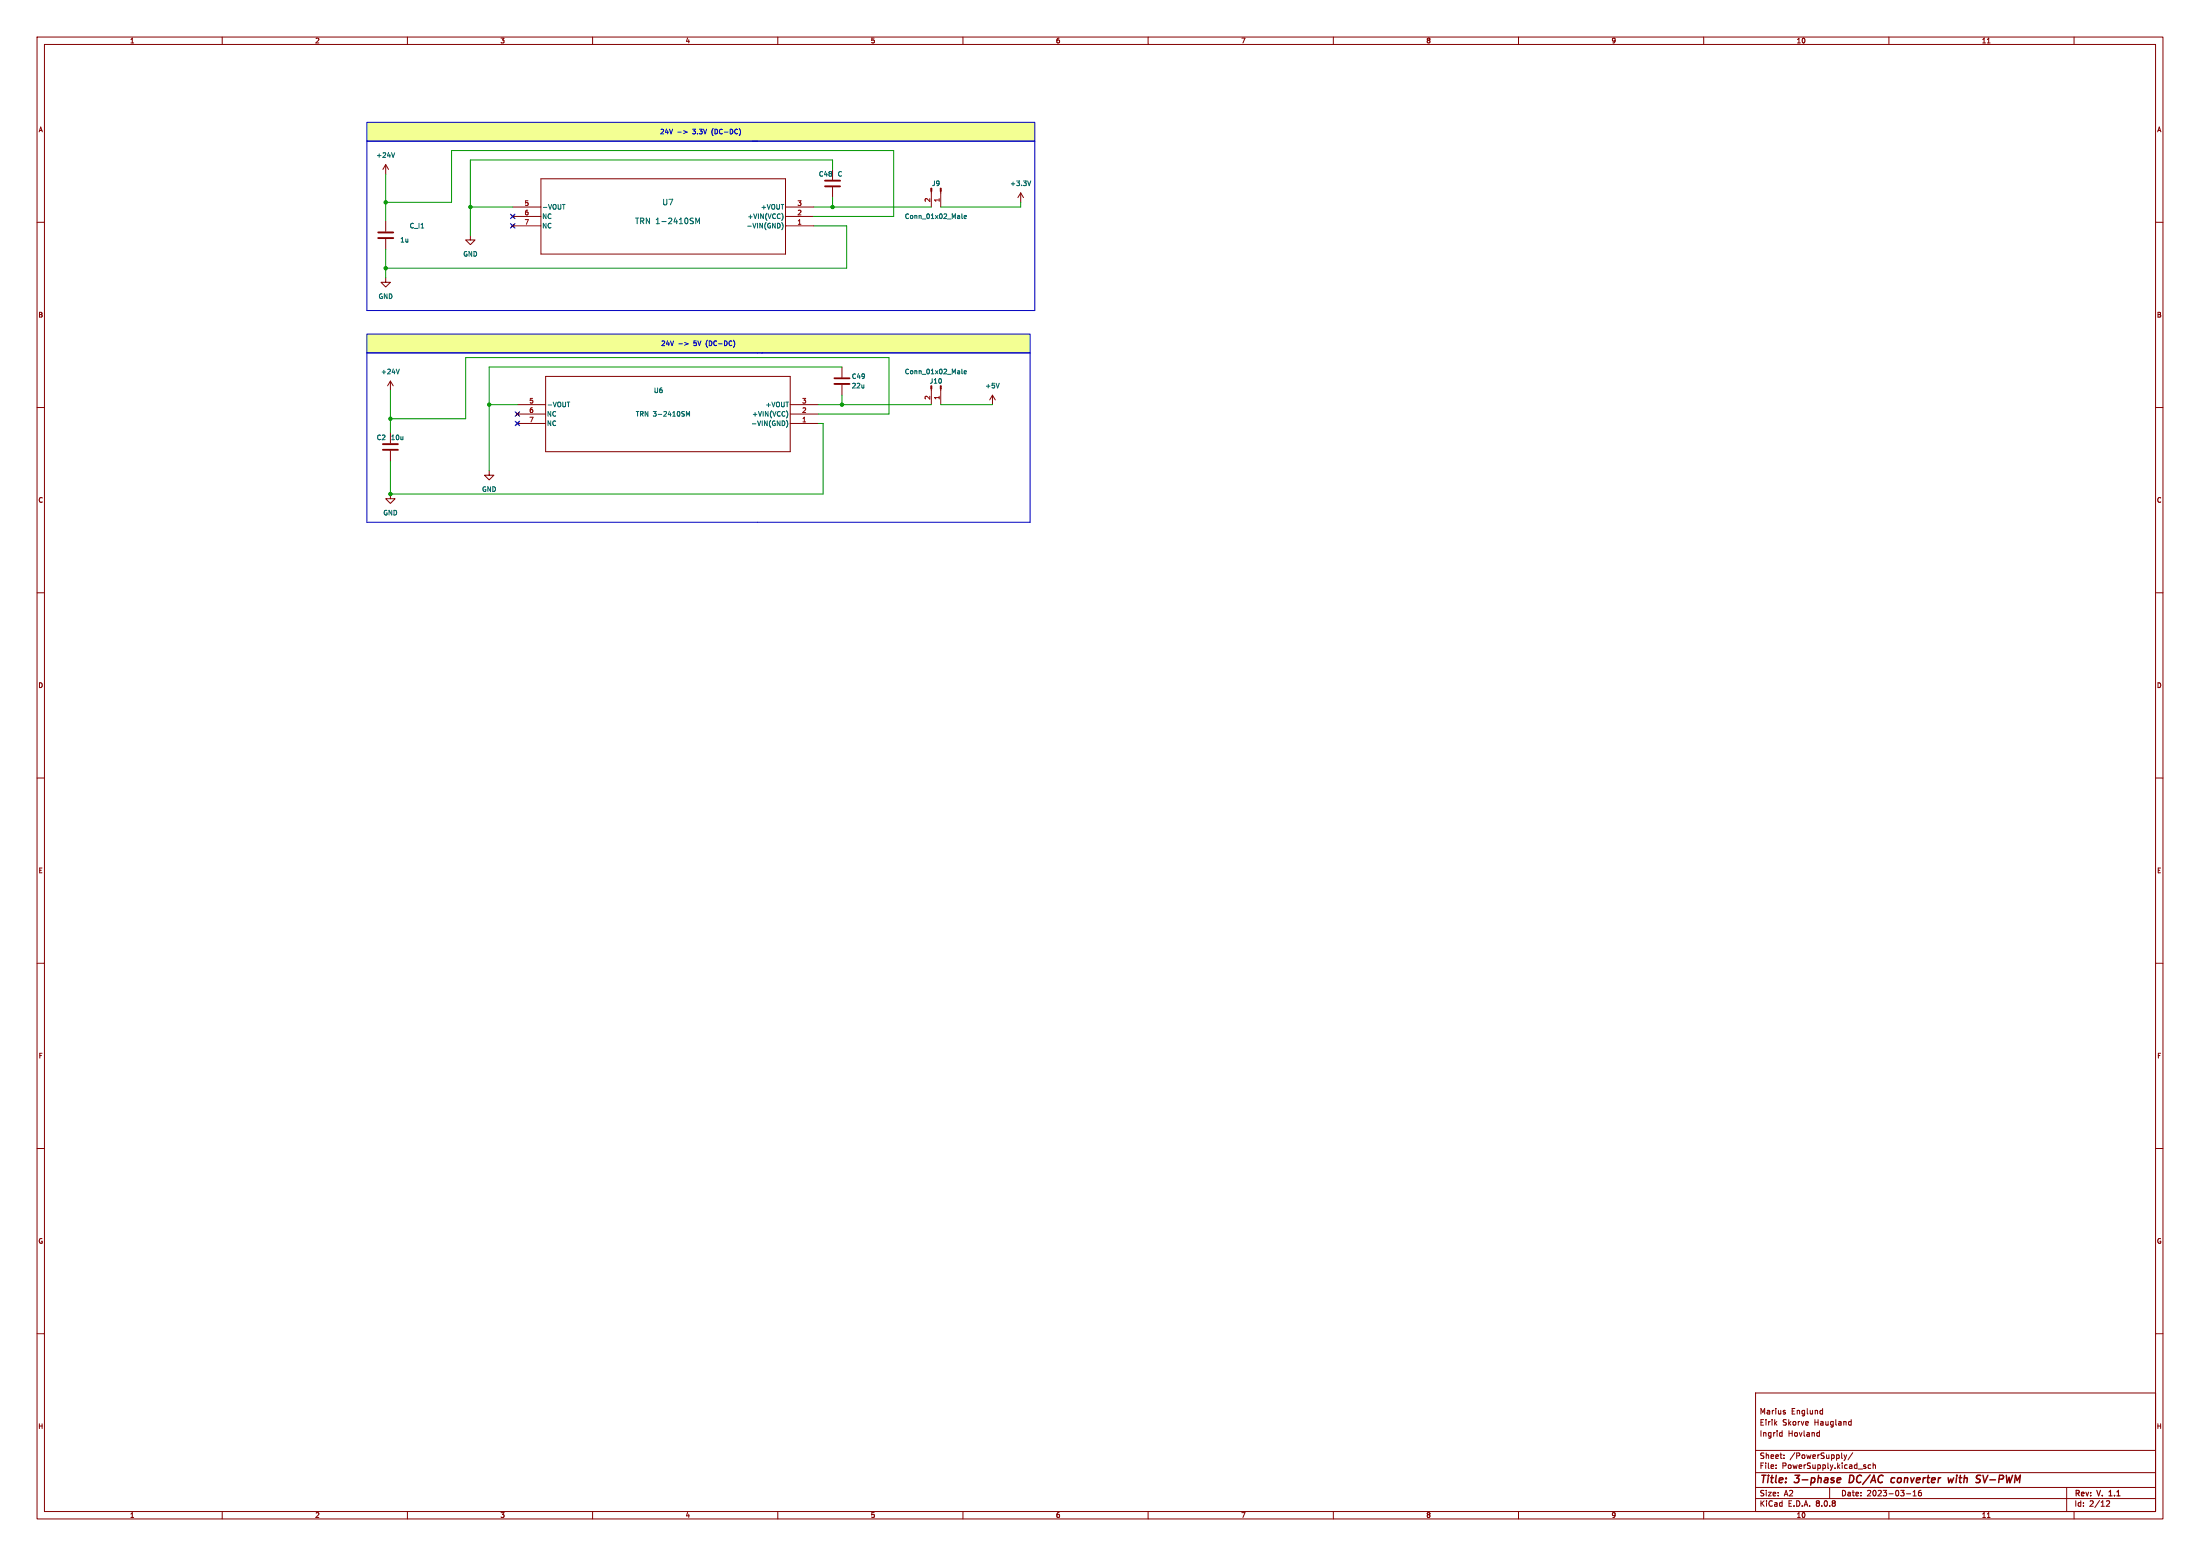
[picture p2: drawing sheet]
<svg xmlns="http://www.w3.org/2000/svg" width="594mm" height="420mm" viewBox="0 0 594 420" stroke-linecap="round" stroke-linejoin="round" font-family="sans-serif">
<g fill="none" stroke="#840000" stroke-width=".27">
<path d="M10 10h574v400h-574zM12 12h570v396h-570zM60 10v2M110 10v2M160 10v2M210 10v2M260 10v2M310 10v2M360 10v2M410 10v2M460 10v2M510 10v2"/>
<path d="M536.6 11.6h.7M560 10v2M10 60h2M582 60h2M10 110h2M582 110h2M10 160h2M582 160h2M10 210h2M582 210h2M10 260h2M582 260h2"/>
<path d="M10 310h2M582 310h2M10 360h2M474 376h108v32h-108zM582 360h2M474 397.5h108M474 391.5h108M479.5 396.2v.2M479.5 395.4v.2M480.7 386.7h.5M481.2 386.2v1.5M481.2 387.6l-.5 .1"/>
<path d="M481.7 393.5v.2M481.7 392.7v.2M481.9 381.2l.2 .2-.2 .3M481.9 380.7h.1M490.8 386.7h.4M491.2 387.6l-.4 .1M491.2 386.2v1.5M491.7 380.7h.4M492.1 380.2v1.5M492.1 381.6l-.4 .1M497.9 392.7l.3 1M498.2 393.7l-.3 .5"/>
<path d="M498.6 392.7l-.4 1M499.4 383.7h.4M499.8 383.2v1.5M499.8 384.6l-.4 .1M500.2 392.1l-1.2 1.9M505.1 395.4h-.4l-.3 .3 .1 .6h.6M505.7 395.5l.6-.1 .1 1M505.7 394.9v1.5M60 408v2M110 408v2M160 408v2M210 408v2"/>
<path d="M260 408v2M310 408v2M360 408v2M410 408v2M460 408v2M474 404.5h108M474 401.5h108M494 401.5v3M510 408v2M514.7 403.2h1.2M516.5 403.8h.9M516.5 402.7l.5-.4v1.5"/>
<path d="M518.7 402.3h-.5l-.2 .3v.9l.2 .3 .5-.2v-.7l-.5-.1-.2 .3M536.6 409.6h.7M558 401.5v6.5M560 408v2M568.7 405.2l.6-.1 .3 .4-.9 1.1h.9"/>
</g>
<path d="M569.4 403.8h.9M569.6 402.6l-.2 .1" fill="none" stroke="#840000" stroke-width=".3"/>
<path d="M496.2 399l.6-.1 .2 .4-1 .2M499.5 398.2l-.2 2h.4M511.6 399h-.8l-.3 .8 .4 .4 .6-.1M527.5 398.9l-.5 1.3-.3-1-.5 1M535.4 398.2l.4 2 .9-2M496.8 400.1l-.6 .1" fill="none" stroke="#840000" stroke-width=".4"/>
<g fill="#f3ff93">
<path d="M99.1 33h180.3v5.1h-180.3z"/>
<path d="M99.1 90.2h179v5.1h-179z"/>
</g>
<g fill="none" stroke="#840000" stroke-width=".27">
<path d="M104.1 44.5l-.7 1.2M104.1 44.5v2.5M104.1 59.7v2.8M104.1 44.5l.8 1.2M138 58l.8 .8M138.4 58.4h7.6M138.4 55.9h7.6M138.8 58l-.8 .8M146 48.3h66.1v20.3h-66.1zM212.1 58.4h7.6M212.1 55.9h7.6M224.8 45.7v2.8"/>
<path d="M224.8 50.5v2.8M251.5 51.7v4.2M254 51.7v4.2M275.6 52.1l-.8 1.2M275.6 52.1v2.5M275.6 52.1l.8 1.2M104.1 74.9v1.3h1.3l-1.3 1.3-1.2-1.3h1.2M104.1 64.5v2.8M127 63.5v1.3h1.3l-1.3 1.2-1.3-1.2h1.3M138 60.6l.8 .7M138.4 61h7.6M138.8 60.6l-.8 .7"/>
<path d="M212.1 61h7.6M227.3 99.1v2.8M105.4 102.9v2.5M105.4 116.8v2.8M105.4 102.9l-.8 1.2M105.4 102.9l.8 1.2M139.3 111.4l.8 .7M139.3 113.9l.8 .8M139.7 114.3h7.6M139.7 111.8h7.6M139.7 109.2h7.6M140.1 111.4l-.8 .7"/>
<path d="M140.1 113.9l-.8 .8M147.3 101.6h66.1v20.3h-66.1zM213.4 114.3h7.6M213.4 111.8h7.6M213.4 109.2h7.6M227.3 103.9v2.8M251.5 105v4.2M254 105v4.2M268 106.7l-.8 1.3M268 106.7v2.5M268 106.7l.7 1.3M105.4 133.4v1.2h1.3l-1.3 1.3-1.3-1.3h1.3"/>
<path d="M105.4 121.7v2.8M132.1 127v1.3h1.2l-1.2 1.2-1.3-1.2h1.3"/>
</g>
<g fill="#840000" stroke="#840000" stroke-width=".27">
<path d="M251.3 50.8h.3v.9h-.3z"/>
<path d="M253.9 50.8h.2v.9h-.2z"/>
<path d="M251.3 104.1h.3v.9h-.3z"/>
<path d="M253.9 104.1h.2v.9h-.2z"/>
</g>
<g fill="none" stroke="#006464" stroke-width=".27">
<path d="M106.6 41.2l-.5 1.3M151.8 55.2h.8M211.1 57.5a1.46 1.46 0 0 1 0 2M259.7 57.7v1.1l.2 .2M260.3 58.6l.6-.1v-.3h-.4l-.2 .1 .1 .6h.5M278.3 48.8l-.4 1.3M187.9 60.4v-1.5l.5 1.1 .5-1.1v1.5M210.6 60.6v.6M211.1 60.1a1.46 1.46 0 0 1 0 1.9M107.8 99.6l-.4 1.3M259.7 99.6v1.1l.2 .2M153.1 108.5h.7"/>
<path d="M185.3 112.3v-1.2l.5 .9 .4-.9v1.2M211.9 113.9v.7M212.3 113.4a1.46 1.46 0 0 1 0 2M212.3 110.9a1.46 1.46 0 0 1 0 1.9M260.3 100.5l.6-.1v-.3h-.4l-.2 .1 .1 .6h.5M269.8 103.4l-.4 1.3"/>
</g>
<path d="M222.8 50.3h4M222.8 48.8h4M102.1 62.7h4.1M102.1 64.3h4.1M103.4 119.9h4M225.3 103.6h4.1M225.3 102.1h4.1M103.4 121.4h4" fill="none" stroke="#840000" stroke-width=".51"/>
<path d="M99.1 33h180.3v5.1h-180.3zM99.1 38.1h180.3v45.7h-180.3zM183 35.7h1M184.6 35.3l.9 .4-.9 .3M199.8 34.9l.1 .6-.1 .9M99.1 90.2h179v5.1h-179zM99.1 95.3h179v45.7h-179zM183.3 92.8h.9M184.8 92.4l1 .4-1 .4M198.2 92.1l.2 .6-.2 .8M205.7 95.3h.1" fill="none" stroke="#0000c2" stroke-width=".27"/>
<g fill="none" stroke="#009600" stroke-width=".27">
<path d="M104.1 54.6h17.8v-14h119.4v17.8h-21.6M104.1 47v12.7M127 55.9h11.4M219.7 55.9h31.8M224.8 45.7v-2.5h-97.8v20.3M224.8 53.3v2.6M275.6 54.6v1.3h-21.6M104.1 67.3v7.6M219.7 61h8.9v11.4h-124.5M227.3 99.1h-95.2v27.9M105.4 105.4v11.4M132.1 109.2h7.6"/>
<path d="M221 111.8h19v-15.3h-114.3v16.5h-20.3M221 109.2h30.5M221 114.3h1.2v19.1h-116.8v-8.9M227.3 106.7v2.5M254 109.2h14"/>
</g>
<path d="M137.8 57.8l1.2 1.2M139 57.8l-1.2 1.2M137.8 60.4l1.2 1.2M139 60.4l-1.2 1.2M139.1 113.7l1.2 1.2M139.1 111.2l1.2 1.2M140.3 113.7l-1.2 1.2M140.3 111.2l-1.2 1.2" fill="none" stroke="#000084" stroke-width=".27"/>
<g fill="#009600" stroke="#009600" stroke-width=".27">
<circle cx="127" cy="55.9" r=".46"/>
<circle cx="104.1" cy="54.6" r=".46"/>
<circle cx="104.1" cy="72.4" r=".46"/>
<circle cx="227.3" cy="109.2" r=".46"/>
<circle cx="224.8" cy="55.9" r=".46"/>
<circle cx="132.1" cy="109.2" r=".46"/>
<circle cx="105.4" cy="113" r=".46"/>
<circle cx="105.4" cy="133.4" r=".46"/>
</g>
<g font-size="2.8" fill="#840000">
<text x="475" y="400.9">Title:</text>
<text x="484.7" y="400.9">3-phase</text>
<text x="500.1" y="400.9">DC/AC</text>
<text x="512.3" y="400.9">converter</text>
<text x="528.5" y="400.9">with</text>
<text x="536.8" y="400.9">SV-PWM</text>
</g>
<g font-size="2.1" fill="#006464">
<text x="178.7" y="55.6">U7</text>
<text x="171.4" y="60.7">TRN 1-2410SM</text>
</g>
<g font-size="2.1" fill="#840000">
<text x="475" y="382">Marius</text>
<text x="483.6" y="382">Englund</text>
<text x="475" y="388">Ingrid</text>
<text x="475" y="385">Eirik</text>
<text x="481.2" y="385">Skorve</text>
<text x="482.7" y="388">Hovland</text>
<text x="489.9" y="385">Haugland</text>
<text x="475" y="394">Sheet:</text>
<text x="483.2" y="394">/PowerSupply/</text>
<text x="475" y="396.7">File:</text>
<text x="481.1" y="396.7">PowerSupply.kicad_sch</text>
<text x="475" y="406.9">KiCad</text>
<text x="475" y="404.1">Size:</text>
<text x="481.7" y="404.1">A2</text>
<text x="482.7" y="406.9">E.D.A.</text>
<text x="490.3" y="406.9">8.0.8</text>
<text x="497" y="404.1">Date:</text>
<text x="504" y="404.1">2023-03-16</text>
<text x="560" y="404.3">Rev:</text>
<text x="560" y="406.9">Id:</text>
<text x="564.1" y="406.9">2/12</text>
<text x="566.4" y="404.3">V.</text>
<text x="570.1" y="404.3">1.1</text>
</g>
<g font-size="1.8" fill="#840000">
<text x="35" y="11.9">1</text>
<text x="85" y="11.9">2</text>
<text x="135" y="11.9">3</text>
<text x="185" y="11.9">4</text>
<text x="235" y="11.9">5</text>
<text x="285" y="11.9">6</text>
<text x="335" y="11.9">7</text>
<text x="385" y="11.9">8</text>
<text x="435" y="11.9">9</text>
<text x="485" y="11.9">10</text>
<text x="535" y="11.9">11</text>
<text x="10.3" y="35.9">A</text>
<text x="582.3" y="35.9">A</text>
<text x="10.3" y="85.9">B</text>
<text x="582.3" y="85.9">B</text>
<text x="10.3" y="135.9">C</text>
<text x="582.3" y="135.9">C</text>
<text x="10.3" y="185.9">D</text>
<text x="582.3" y="185.9">D</text>
<text x="10.3" y="235.9">E</text>
<text x="582.3" y="235.9">E</text>
<text x="10.3" y="285.9">F</text>
<text x="582.3" y="285.9">F</text>
<text x="10.3" y="335.9">G</text>
<text x="582.3" y="335.9">G</text>
<text x="10.2" y="385.9">H</text>
<text x="582.2" y="385.9">H</text>
<text x="35" y="409.9">1</text>
<text x="85" y="409.9">2</text>
<text x="135" y="409.9">3</text>
<text x="185" y="409.9">4</text>
<text x="235" y="409.9">5</text>
<text x="285" y="409.9">6</text>
<text x="335" y="409.9">7</text>
<text x="385" y="409.9">8</text>
<text x="435" y="409.9">9</text>
<text x="485" y="409.9">10</text>
<text x="535" y="409.9">11</text>
</g>
<g font-size="1.8" fill="#0000c2">
<text x="178.1" y="36.4">24V</text>
<text x="187.1" y="36.4">3.3V</text>
<text x="192.4" y="36.4">(DC-DC)</text>
<text x="178.4" y="93.6">24V</text>
<text x="187.4" y="93.6">5V</text>
<text x="190.9" y="93.6">(DC-DC)</text>
</g>
<g font-size="1.8" fill="#006464">
<text x="101.5" y="42.8">+24V</text>
<text x="221" y="47.9">C48</text>
<text x="226.1" y="47.9">C</text>
<text x="251.5" y="50.4">J9</text>
<text x="272.6" y="50.4">+3.3V</text>
<text x="146.3" y="56.7">-VOUT</text>
<text x="146.3" y="59.3">NC</text>
<text x="201.7" y="59.3">+VIN(VCC)</text>
<text x="205.3" y="56.7">+VOUT</text>
<text x="244.2" y="59.3">Conn_01x02_Male</text>
<text x="108" y="65.6">1u</text>
<text x="110.5" y="61.8">C_I1</text>
<text x="146.3" y="61.8">NC</text>
<text x="201.5" y="61.8">-VIN(GND)</text>
<text x="125" y="69.4">GND</text>
<text x="102.1" y="80.9">GND</text>
<text x="102.8" y="101.2">+24V</text>
<text x="244.2" y="101.2">Conn_01x02_Male</text>
<text x="176.4" y="106.3">U6</text>
<text x="229.9" y="102.5">C49</text>
<text x="229.9" y="105">22u</text>
<text x="250.9" y="103.7">J10</text>
<text x="265.9" y="105">+5V</text>
<text x="147.6" y="110.1">-VOUT</text>
<text x="147.6" y="112.6">NC</text>
<text x="171.6" y="112.6">TRN 3-2410SM</text>
<text x="203" y="112.6">+VIN(VCC)</text>
<text x="206.6" y="110.1">+VOUT</text>
<text x="101.6" y="119">C2</text>
<text x="105.4" y="119">10u</text>
<text x="147.6" y="115.2">NC</text>
<text x="202.7" y="115.2">-VIN(GND)</text>
<text x="130" y="132.9">GND</text>
<text x="103.4" y="139.3">GND</text>
</g>
<g font-size="1.8" fill="#a90000">
<text x="141.5" y="55.6">5</text>
<text x="141.5" y="58.2">6</text>
<text x="215.2" y="58.2">2</text>
<text x="215.2" y="55.6">3</text>
<text x="251.2" y="54.7" transform="rotate(-90 251.2 54.7)">2</text>
<text x="253.7" y="54.7" transform="rotate(-90 253.7 54.7)">1</text>
<text x="141.5" y="60.7">7</text>
<text x="215.2" y="60.7">1</text>
<text x="142.8" y="109">5</text>
<text x="142.8" y="111.5">6</text>
<text x="216.5" y="111.5">2</text>
<text x="216.5" y="109">3</text>
<text x="251.2" y="108" transform="rotate(-90 251.2 108)">2</text>
<text x="253.7" y="108" transform="rotate(-90 253.7 108)">1</text>
<text x="142.8" y="114">7</text>
<text x="216.5" y="114">1</text>
</g>
</svg>
